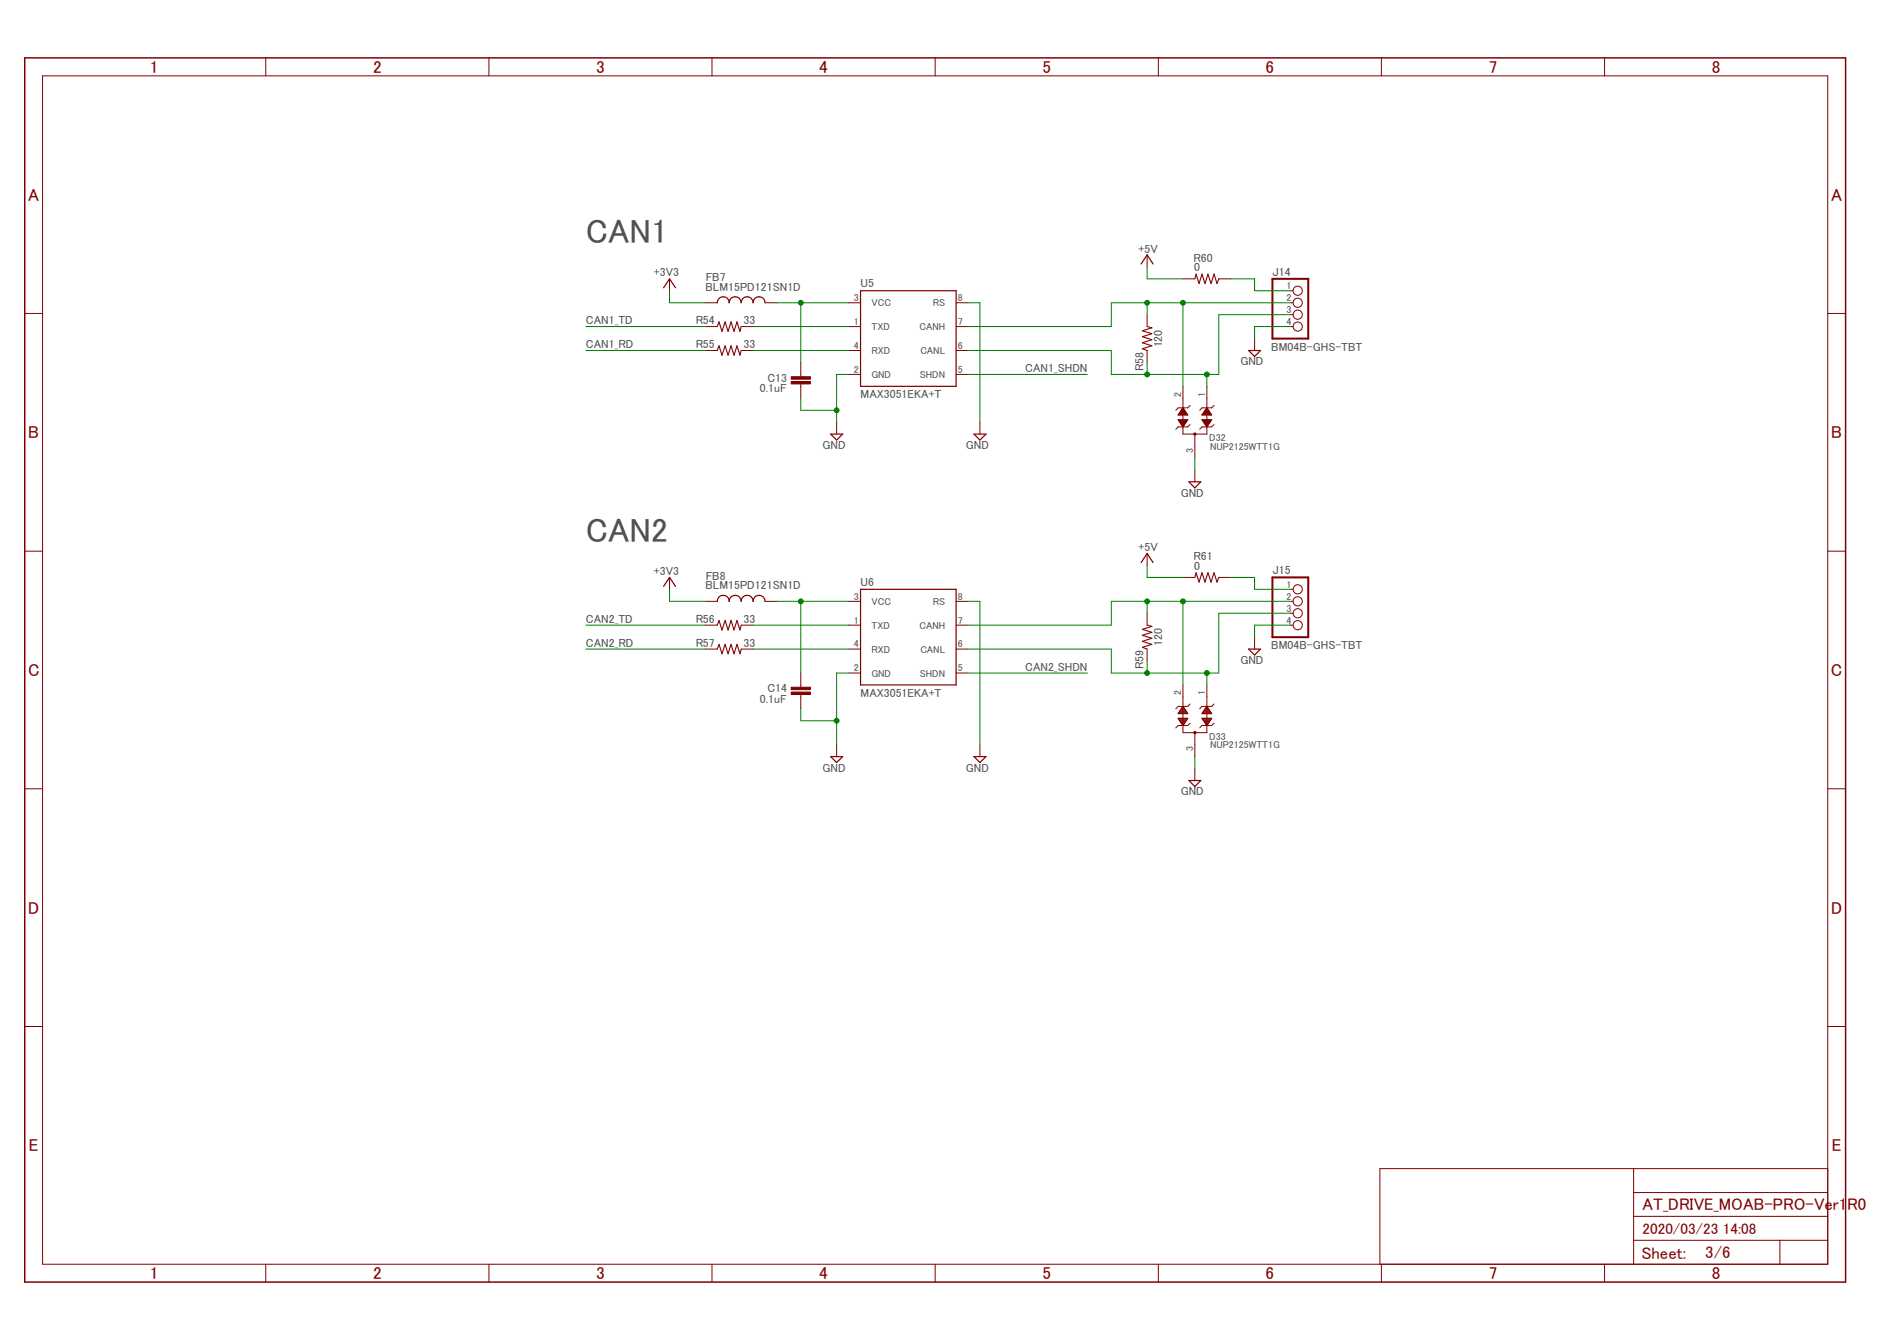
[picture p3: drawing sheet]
<svg xmlns="http://www.w3.org/2000/svg" width="297mm" height="210mm" viewBox="0 0 297 210" stroke-linecap="round" stroke-linejoin="round" font-family="sans-serif">
<g fill="none" stroke="#800000" stroke-width=".16">
<path d="M6.7 11.9h279.5v186h-279.5zM41.6 9.1v2.8M76.6 9.1v2.8M111.5 9.1v2.8M146.4 9.1v2.8M181.4 9.1v2.8M216.3 9.1v2.8M251.2 9.1v2.8M179.6 39.9v1.9M3.9 49.1h2.8M104.8 43.6v1.9M110.4 54.9h1.9"/>
<path d="M110.4 51.1h1.9M110.4 47.4h1.9M116.1 54.9h1.8M116.1 51.1h1.8M119.8 47.4h1.9M125.4 56.7v2.3M132.9 54.9h1.8M132.9 51.1h1.8M132.9 47.4h1.8M132.9 58.6h1.8M149.7 54.9h1.9M149.7 51.1h1.9"/>
<path d="M149.7 47.4h1.9M149.7 58.6h1.9M179.6 49.3v1.8M179.6 54.9v1.8M185.2 43.6h1.9M190.8 43.6h1.9M196.4 53v1.9M202.1 51.1h.4M202.1 47.4h.4M202.1 45.5h.4M202.1 49.3h.4M286.2 49.1h2.8"/>
<path d="M125.4 60.1v2.2M131 66.1v1.8M153.4 66.1v1.8M185.2 60.5v7.4h3.8v-7.4M186.4 66.5l-.4 .3h-1.5l-.4 .4M186.4 63.5l-.4 .3h-1.5l-.4 .4M187.1 67.9v3.8M187.1 73.6v1.8M190.1 66.5l-.4 .3h-1.5l-.3 .4M190.1 63.5l-.4 .3h-1.5l-.3 .4M3.9 86.3h2.8M104.8 90.4v1.8"/>
<path d="M110.4 97.9h1.9M110.4 94.1h1.9M116.1 97.9h1.8M119.8 94.1h1.9M132.9 97.9h1.8M132.9 94.1h1.8M149.7 97.9h1.9M149.7 94.1h1.9M179.6 86.6v1.9M179.6 96v1.9M185.2 90.4h1.9M190.8 90.4h1.9"/>
<path d="M196.4 99.7v1.9M202.1 97.9h.4M202.1 94.1h.4M202.1 92.2h.4M202.1 96h.4M286.2 86.3h2.8M110.4 101.6h1.9M116.1 101.6h1.8M125.4 105.3v2.3M125.4 108.7v2.3M131 116.6v1.8M132.9 101.6h1.8"/>
<path d="M132.9 105.3h1.8M149.7 101.6h1.9M149.7 105.3h1.9M153.4 116.6v1.8M179.6 101.6v1.9M185.2 107.2v7.5h3.8v-7.5M186.4 113.2l-.4 .4h-1.5l-.4 .3M186.4 110.2l-.4 .4h-1.5l-.4 .4M187.1 114.7v3.7M190.1 113.2l-.4 .4h-1.5l-.3 .3M190.1 110.2l-.4 .4h-1.5l-.3 .4M3.9 123.5h2.8"/>
<path d="M187.1 120.3v1.9M286.2 123.5h2.8M3.9 160.7h2.8M286.2 160.7h2.8M41.6 197.9v2.8M76.6 197.9v2.8M111.5 197.9v2.8M146.4 197.9v2.8M181.4 197.9v2.8M216.3 197.9v2.8M251.2 197.9v2.8M255.8 194.1h30.4"/>
<path d="M255.8 182.9v15M255.8 190.4h30.4M255.8 186.7h30.4M278.7 194.1v3.8M286.2 182.9h-70.1v15"/>
<circle cx="203.2" cy="47.4" r=".72"/>
<circle cx="203.2" cy="51.1" r=".72"/>
<circle cx="203.2" cy="45.5" r=".72"/>
<circle cx="203.2" cy="49.3" r=".72"/>
<circle cx="203.2" cy="94.1" r=".72"/>
<circle cx="203.2" cy="96" r=".72"/>
<circle cx="203.2" cy="97.9" r=".72"/>
<circle cx="203.2" cy="92.2" r=".72"/>
</g>
<path d="M3.9 9.1h285.1v191.6h-285.1z" fill="none" stroke="#800000" stroke-width=".23"/>
<g fill="none" stroke="#800000" stroke-width=".19">
<path d="M103.9 45l.9-1.4 1 1.4M112.3 47.4a.93 .93 0 0 1 .9-.9 .93 .93 0 0 1 1 .9 .94 .94 0 0 1 .9-.9 .94 .94 0 0 1 1 .9 .93 .93 0 0 1 .9-.9 .93 .93 0 0 1 .9 .9 .93 .93 0 0 1 1-.9 .93 .93 0 0 1 .9 .9M134.7 45.5h15v15h-15zM178.7 41.3l.9-1.4 1 1.4M195.5 54.9h1.9l-1 .9zM130.1 67.9h1.9l-1 1zM152.5 67.9h1.9l-1 1zM184.5 65.7h1.5l-.8 1.1zM184.5 64.9h1.4M184.6 65.8h1.3M184.6 64.7h1.2M184.7 66h1.1"/>
<path d="M184.7 64.6h1M184.8 66.1h.9M184.8 64.4h.8M184.9 66.3h.7M185 64.3h.5M185 66.4h.5M185 64.1h.4M185.1 66.6h.3M185.1 63.9h.2M185.2 66.7h.1M185.2 63.8l.8 1.2h-1.5zM186.2 75.4h1.8l-.9 1z"/>
<path d="M188.2 65.7h1.5l-.7 1.1zM188.3 64.9h1.4M188.3 65.8h1.4M188.4 64.7h1.2M188.4 66h1.1M188.5 64.6h1M188.5 66.1h.9M188.6 64.4h.8M188.6 66.3h.7M188.7 64.3h.6M188.7 66.4h.5M188.8 64.1h.3"/>
<path d="M188.8 66.6h.3M188.9 63.9h.1M188.9 66.7h.1M189 63.8l.7 1.2h-1.5zM103.9 91.8l.9-1.4 1 1.4M112.3 94.1a.93 .93 0 0 1 .9-.9 .93 .93 0 0 1 1 .9 .94 .94 0 0 1 .9-.9 .94 .94 0 0 1 1 .9 .93 .93 0 0 1 .9-.9 .93 .93 0 0 1 .9 .9 .93 .93 0 0 1 1-.9 .93 .93 0 0 1 .9 .9M134.7 92.2h15v15h-15zM178.7 88.1l.9-1.5 1 1.5M130.1 118.4h1.9l-1 1zM152.5 118.4h1.9l-1 1zM184.5 112.4h1.5l-.8 1.2zM184.5 112.5h1.4"/>
<path d="M184.6 111.6h1.3M184.6 112.7h1.2M184.7 111.4h1.1M184.7 112.8h1M184.7 111.3h1M184.8 113h.8M184.8 111.1h.8M185 113.2h.5M185 111h.5M185.1 113.3h.3M185.1 110.8h.3M185.2 113.5h.1"/>
<path d="M185.2 110.7h.1M185.2 110.6l.8 1.1h-1.5zM188.2 112.4h1.5l-.7 1.2zM188.3 112.5h1.4M188.3 111.6h1.4M188.4 112.7h1.1M188.4 111.4h1.1M188.5 112.8h.9M188.5 111.3h.9M188.6 113h.8M188.6 111.1h.7M188.7 113.2h.6"/>
<path d="M188.7 111h.5M188.8 113.3h.3M188.8 110.8h.3M188.9 113.5h.1M188.9 110.7h.1M189 110.6l.7 1.1h-1.5zM195.5 101.6h1.9l-1 .9zM186.2 122.2h1.8l-.9 .9z"/>
</g>
<path d="M112.3 54.9l.3-.8 .5 1.5 .4-1.5 .5 1.5 .5-1.5 .4 1.5 .5-1.5 .5 1.5 .2-.7M112.3 51.1l.3-.7 .5 1.5 .4-1.5 .5 1.5 .5-1.5 .4 1.5 .5-1.5 .5 1.5 .2-.8M179.6 51.1l.8 .2-1.5 .5 1.5 .4-1.5 .5 1.5 .5-1.5 .5 1.5 .4-1.5 .5 .7 .3M187.1 43.6l.2-.7 .4 1.5 .5-1.5 .5 1.5 .4-1.5 .5 1.5 .5-1.5 .5 1.5 .2-.8M112.3 97.9l.3-.8 .5 1.5 .4-1.5 .5 1.5 .5-1.5 .4 1.5 .5-1.5 .5 1.5 .2-.7M179.6 97.9l.8 .1-1.5 .5 1.5 .5-1.5 .4 1.5 .5-1.5 .5 1.5 .5-1.5 .4 .7 .3M187.1 90.4l.2-.8 .4 1.5 .5-1.5 .5 1.5 .4-1.5 .5 1.5 .5-1.5 .5 1.5 .2-.7M112.3 101.6l.3-.7 .5 1.4 .4-1.4 .5 1.4 .5-1.4 .4 1.4 .5-1.4 .5 1.4 .2-.7" fill="none" stroke="#800000" stroke-width=".17"/>
<g fill="#800000" stroke="#800000" stroke-width=".16">
<path d="M123.9 59.7h3v.4h-3z"/>
<path d="M123.9 59h3v.4h-3z"/>
<path d="M123.9 108.3h3v.4h-3z"/>
<path d="M123.9 107.6h3v.3h-3z"/>
</g>
<path d="M199.2 43.6h5.7v9.4h-5.7zM199.2 90.4h5.7v9.3h-5.7z" fill="none" stroke="#800000" stroke-width=".32"/>
<g fill="#800000" stroke="#800000" stroke-width=".16">
<path d="M187 67.8h.2v.3h-.2z" fill-rule="evenodd"/>
<path d="M187 114.6h.2v.2h-.2z" fill-rule="evenodd"/>
</g>
<g fill="none" stroke="#008000" stroke-width=".16">
<path d="M91.7 51.1h18.7M91.7 54.9h18.7M104.8 45.5v1.9h5.6M117.9 51.1h15M117.9 54.9h15M121.7 47.4h11.2M125.4 47.4v9.3M132.9 58.6h-1.9v7.5M151.6 58.6h18.7M151.6 47.4h1.8v18.7M179.6 41.8v1.8h5.6M179.6 47.4v1.9"/>
<path d="M179.6 56.7v1.9M185.2 47.4v13.1M189 58.6v1.9M192.7 43.6h3.7v1.9h5.7M202.1 49.3h-11.3v9.3h-16.8v-3.7h-22.4M202.1 47.4h-28.1v3.7h-22.4M202.1 51.1h-5.7v1.9M125.4 62.3v1.9h5.6M187.1 71.7v1.9M91.7 97.9h18.7M104.8 92.2v1.9h5.6M117.9 97.9h15"/>
<path d="M121.7 94.1h11.2M125.4 94.1v11.2M151.6 94.1h1.8v22.5M179.6 88.5v1.9h5.6M179.6 94.1v1.9M185.2 94.1v13.1M192.7 90.4h3.7v1.8h5.7M202.1 96h-11.3v9.3h-16.8v-3.7h-22.4M202.1 97.9h-5.7v1.8M202.1 94.1h-28.1v3.8h-22.4M91.7 101.6h18.7M117.9 101.6h15"/>
<path d="M125.4 111v1.8h5.6M132.9 105.3h-1.9v11.3M151.6 105.3h18.7M179.6 103.5v1.8M187.1 118.4v1.9M189 105.3v1.9"/>
</g>
<g fill="#008000" stroke="#008000" stroke-width=".16">
<circle cx="131" cy="64.2" r=".38"/>
<circle cx="131" cy="112.8" r=".38"/>
<circle cx="179.6" cy="58.6" r=".38"/>
<circle cx="189" cy="58.6" r=".38"/>
<circle cx="179.6" cy="47.4" r=".38"/>
<circle cx="185.2" cy="47.4" r=".38"/>
<circle cx="125.4" cy="47.4" r=".38"/>
<circle cx="125.4" cy="94.1" r=".38"/>
<circle cx="179.6" cy="105.3" r=".38"/>
<circle cx="189" cy="105.3" r=".38"/>
<circle cx="179.6" cy="94.1" r=".38"/>
<circle cx="185.2" cy="94.1" r=".38"/>
</g>
<g font-size="5.3" fill="#505050">
<text x="91.7" y="38">CAN1</text>
<text x="91.7" y="84.8">CAN2</text>
</g>
<g font-size="2.7" fill="#800000">
<text x="23.5" y="11.4">1</text>
<text x="58.4" y="11.4">2</text>
<text x="93.3" y="11.4">3</text>
<text x="128.3" y="11.4">4</text>
<text x="163.2" y="11.4">5</text>
<text x="198.2" y="11.4">6</text>
<text x="233.1" y="11.4">7</text>
<text x="268" y="11.4">8</text>
<text x="4.4" y="31.4">A</text>
<text x="286.7" y="31.4">A</text>
<text x="4.4" y="68.6">B</text>
<text x="286.7" y="68.6">B</text>
<text x="4.4" y="105.8">C</text>
<text x="286.7" y="105.8">C</text>
<text x="4.4" y="143">D</text>
<text x="286.7" y="143">D</text>
<text x="4.5" y="180.2">E</text>
<text x="286.8" y="180.2">E</text>
<text x="23.5" y="200.2">1</text>
<text x="58.4" y="200.2">2</text>
<text x="93.3" y="200.2">3</text>
<text x="128.3" y="200.2">4</text>
<text x="163.2" y="200.2">5</text>
<text x="198.2" y="200.2">6</text>
<text x="233.1" y="200.2">7</text>
<text x="268" y="200.2">8</text>
</g>
<g font-size="2.6" fill="#800000">
<text x="257.2" y="189.5">AT_DRIVE_MOAB-PRO-Ver1</text>
<text x="289.2" y="189.5">R0</text>
<text x="257" y="197">Sheet:</text>
<text x="267" y="196.9">3/6</text>
</g>
<g font-size="2.4" fill="#800000">
<text x="257.2" y="193.2">2020/03/23</text>
<text x="269.8" y="193.2">14:08</text>
</g>
<g font-size="1.8" fill="#505050">
<text x="178.3" y="39.5">+5V</text>
<text x="186.9" y="40.9">R60</text>
<text x="102.4" y="43.3">+3V3</text>
<text x="110.5" y="45.5">BLM15PD121SN1D</text>
<text x="110.5" y="44">FB7</text>
<text x="134.7" y="45">U5</text>
<text x="187" y="42.4">0</text>
<text x="199.3" y="43.2">J14</text>
<text x="91.7" y="50.8">CAN1_TD</text>
<text x="108.9" y="50.8">R54</text>
<text x="116.4" y="50.8">33</text>
<text x="91.7" y="54.5">CAN1_RD</text>
<text x="108.9" y="54.5">R55</text>
<text x="116.4" y="54.5">33</text>
<text x="120.2" y="59.7">C13</text>
<text x="160.5" y="58.2">CAN1_SHDN</text>
<text x="179.1" y="58.1" transform="rotate(-90 179.1 58.1)">R58</text>
<text x="182" y="54.4" transform="rotate(-90 182 54.4)">120</text>
<text x="194.2" y="57.2">GND</text>
<text x="199.1" y="54.9">BM04B-GHS-TBT</text>
<text x="119" y="61.4">0.1uF</text>
<text x="134.7" y="62.3">MAX3051EKA+T</text>
<text x="128.8" y="70.3">GND</text>
<text x="151.2" y="70.3">GND</text>
<text x="184.9" y="77.8">GND</text>
<text x="178.3" y="86.3">+5V</text>
<text x="186.9" y="87.7">R61</text>
<text x="187" y="89.2">0</text>
<text x="199.3" y="89.9">J15</text>
<text x="102.4" y="90">+3V3</text>
<text x="110.5" y="92.3">BLM15PD121SN1D</text>
<text x="110.5" y="90.8">FB8</text>
<text x="134.7" y="91.7">U6</text>
<text x="91.7" y="101.2">CAN2_RD</text>
<text x="91.7" y="97.5">CAN2_TD</text>
<text x="108.9" y="101.2">R57</text>
<text x="108.9" y="97.5">R56</text>
<text x="116.4" y="101.2">33</text>
<text x="116.4" y="97.5">33</text>
<text x="182" y="101.1" transform="rotate(-90 182 101.1)">120</text>
<text x="199.1" y="101.6">BM04B-GHS-TBT</text>
<text x="160.5" y="105">CAN2_SHDN</text>
<text x="179.1" y="104.8" transform="rotate(-90 179.1 104.8)">R59</text>
<text x="194.2" y="103.9">GND</text>
<text x="119" y="110">0.1uF</text>
<text x="120.2" y="108.3">C14</text>
<text x="134.7" y="109.1">MAX3051EKA+T</text>
<text x="128.8" y="120.8">GND</text>
<text x="151.2" y="120.8">GND</text>
<text x="184.9" y="124.5">GND</text>
</g>
<g font-size="1.6" fill="#505050">
<text x="133.7" y="47.1">3</text>
<text x="136.5" y="47.9">VCC</text>
<text x="146.1" y="47.9">RS</text>
<text x="150" y="47.1">8</text>
<text x="201.4" y="45.3">1</text>
<text x="201.4" y="47.1">2</text>
<text x="133.7" y="50.9">1</text>
<text x="136.5" y="51.7">TXD</text>
<text x="144" y="51.7">CANH</text>
<text x="150" y="50.9">7</text>
<text x="201.4" y="49">3</text>
<text x="201.4" y="50.9">4</text>
<text x="133.7" y="54.6">4</text>
<text x="133.7" y="58.3">2</text>
<text x="136.5" y="55.4">RXD</text>
<text x="136.5" y="59.2">GND</text>
<text x="144" y="59.2">SHDN</text>
<text x="144.1" y="55.4">CANL</text>
<text x="150" y="58.3">5</text>
<text x="150" y="54.6">6</text>
<text x="185" y="62.1" transform="rotate(-90 185 62.1)">2</text>
<text x="188.7" y="62.1" transform="rotate(-90 188.7 62.1)">1</text>
<text x="186.8" y="70.9" transform="rotate(-90 186.8 70.9)">3</text>
<text x="189.4" y="69.1">D32</text>
<text x="189.5" y="70.4">NUP2125WTT1G</text>
<text x="133.7" y="93.9">3</text>
<text x="136.5" y="94.7">VCC</text>
<text x="146.1" y="94.7">RS</text>
<text x="150" y="93.9">8</text>
<text x="201.4" y="92">1</text>
<text x="201.4" y="93.9">2</text>
<text x="201.4" y="95.7">3</text>
<text x="133.7" y="97.6">1</text>
<text x="133.7" y="101.3">4</text>
<text x="136.5" y="98.4">TXD</text>
<text x="144" y="98.4">CANH</text>
<text x="150" y="101.3">6</text>
<text x="150" y="97.6">7</text>
<text x="201.4" y="97.6">4</text>
<text x="133.7" y="105.1">2</text>
<text x="136.5" y="102.2">RXD</text>
<text x="136.5" y="105.9">GND</text>
<text x="144" y="105.9">SHDN</text>
<text x="144.1" y="102.2">CANL</text>
<text x="150" y="105.1">5</text>
<text x="185" y="108.8" transform="rotate(-90 185 108.8)">2</text>
<text x="188.7" y="108.8" transform="rotate(-90 188.7 108.8)">1</text>
<text x="186.8" y="117.6" transform="rotate(-90 186.8 117.6)">3</text>
<text x="189.4" y="115.8">D33</text>
<text x="189.5" y="117.1">NUP2125WTT1G</text>
</g>
</svg>
